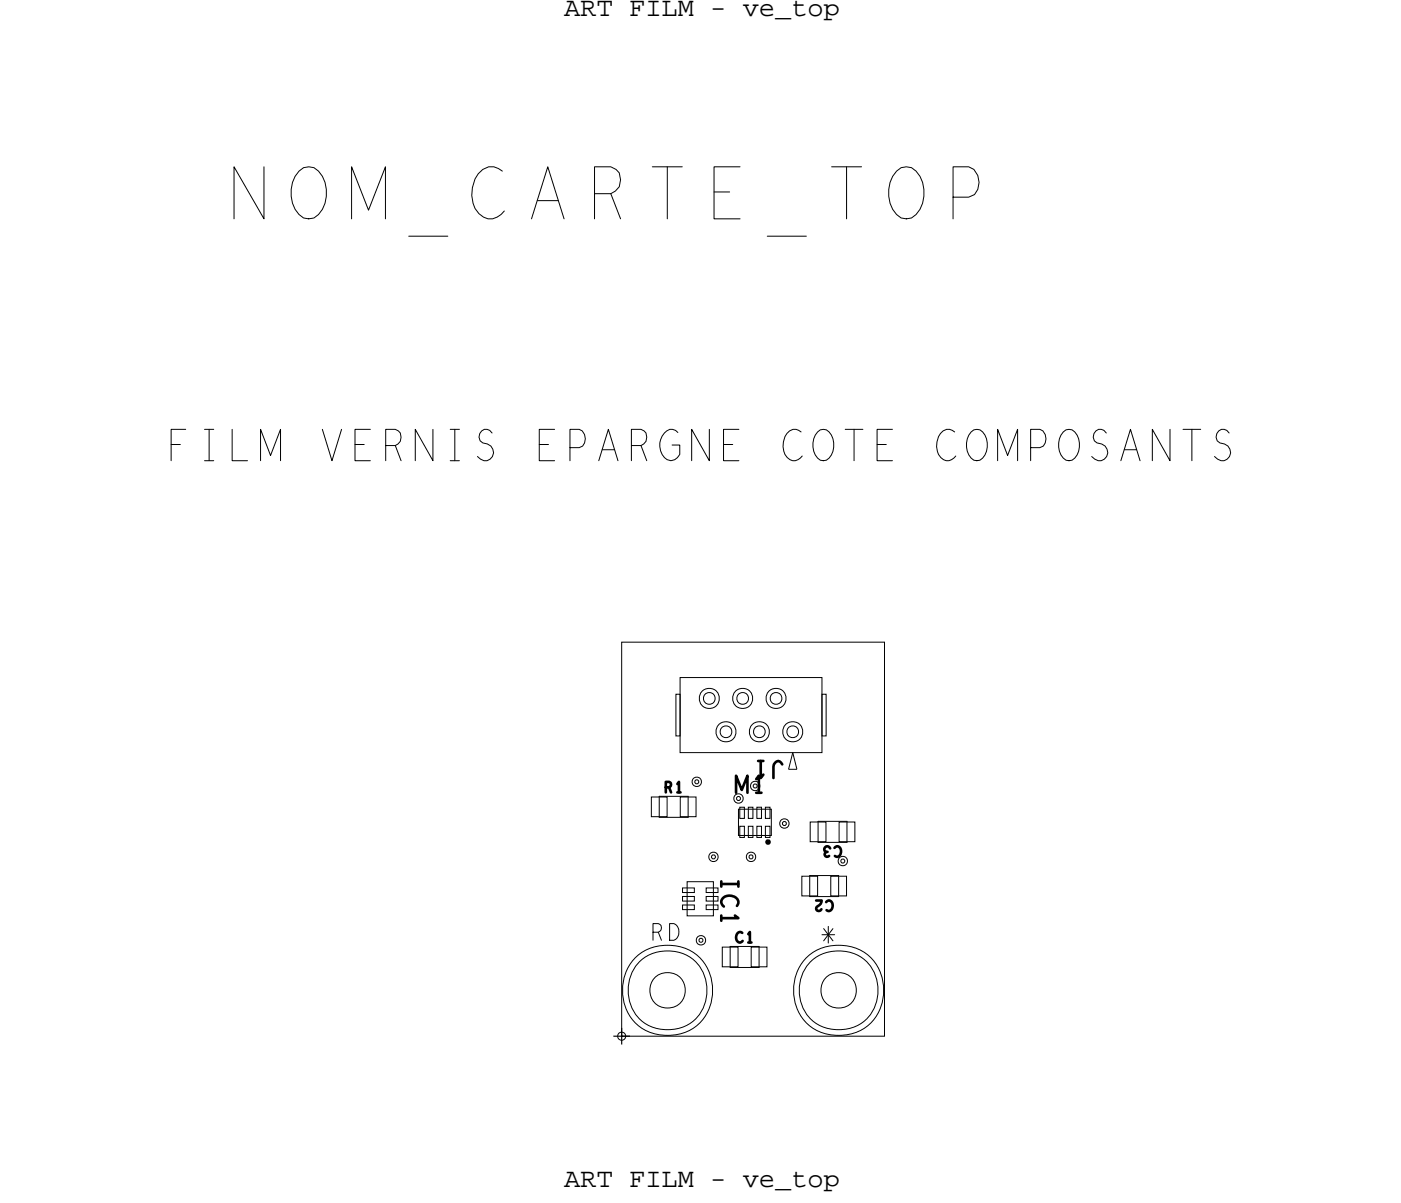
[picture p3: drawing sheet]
<svg xmlns="http://www.w3.org/2000/svg" width="107mm" height="92mm" viewBox="0 0 107 92" stroke-linecap="round" stroke-linejoin="round" font-family="sans-serif">
<!-- layer: Board Outline -->
<path d="M47.3 48.9h20v30h-20z" fill="none" stroke="#000" stroke-width=".08"/>
<!-- layer: Components -->
<g fill="none" stroke="#000" stroke-width=".08">
<path d="M51.4 52.9h.4v3.1h-.4zM51.8 51.6h10.7v5.7h-10.7zM60 58.6h.6zM60.3 57.3l.3 1.3zM62.5 52.9h.4v3.1h-.4zM48.4 72.9a3.5 3.5 0 0 1 3.5-.8 3.5 3.5 0 0 1 2.3 2.9 3.4 3.4 0 0 1-4.4 3.7 3.5 3.5 0 0 1-1.4-5.8zM50.2 60.6v1.6zM50.2 62.2h2.2zM50.2 60.6h2.2zM52.3 67.1h2v2.6h-2zM52.4 60.6v1.6zM55.6 72.1v1.6z"/>
<path d="M55.6 73.7h2.2zM55.6 72.1h2.2zM56.2 61.6h2.5v2h-2.5zM57.8 72.1v1.6zM61.4 72.9a3.5 3.5 0 0 1 3.6-.8 3.5 3.5 0 0 1 2.2 2.9 3.4 3.4 0 0 1-4.4 3.7 3.5 3.5 0 0 1-1.4-5.8zM61.6 68.3h2.2zM61.6 66.7v1.6zM61.6 66.7h2.2zM62.3 64.1h2.2zM62.3 62.5v1.6zM62.3 62.5h2.2zM63.8 66.7v1.6z"/>
<path d="M64.5 62.5v1.6z"/>
</g>
<path d="M58.3 64.1l.1-.1 .1 .2h-.1z" fill="none" stroke="#000" stroke-width=".2"/>
<!-- layer: Nets -->
<g fill="none" stroke="#000" stroke-width=".08">
<path d="M52.8 59.3l.2-.1 .3 .1 .1 .2-.1 .3-.3 .1-.2-.1-.1-.3zM52.9 59.5l.1-.1 .2 .1v.1l-.2 .1-.1-.1zM49.6 60.7h1.2v1.5h-1.2zM51.8 60.7h1.2v1.5h-1.2zM51.9 68.3h.9v.3h-.9zM51.9 67.6h.9v.4h-.9zM51.9 68.9h.9v.4h-.9zM53.1 71.3l.2-.1 .3 .1 .1 .3-.1 .2-.3 .1-.2-.1-.1-.2zM53.2 71.5l.1-.1 .2 .1v.2h-.2h-.1zM53.7 67.6h.9v.4h-.9zM53.7 68.3h.9v.3h-.9zM53.7 68.9h.9v.4h-.9z"/>
<path d="M54 65l.3-.1 .3 .1v.2v.3l-.3 .1-.3-.1-.1-.3zM54.2 65.2l.1-.1 .1 .1v.1l-.1 .1-.1-.1zM55 72.1h1.2v1.5h-1.2zM55.9 60.6l.3-.2 .3 .2 .1 .2-.1 .2-.3 .2-.3-.2-.1-.2zM56.3 62.9h.3v.9h-.3zM56.3 61.5h.3v.8h-.3zM56.9 65l.3-.1 .2 .1 .1 .2-.1 .3-.2 .1-.3-.1-.1-.3zM56.9 62.9h.4v.9h-.4zM56.9 61.5h.4v.8h-.4zM57 65.2l.2-.1 .1 .1v.1l-.1 .1-.2-.1zM57.2 72.1h1.2v1.5h-1.2zM57.6 62.9h.3v.9h-.3z"/>
<path d="M57.6 61.5h.3v.8h-.3zM58.2 61.5h.4v.8h-.4zM58.2 62.9h.4v.9h-.4zM59.4 62.5l.3-.2 .3 .2v.2v.2l-.3 .2-.3-.2-.1-.2zM59.6 62.6l.1-.1 .1 .1v.2l-.1 .1-.1-.1zM61 66.7h1.2v1.5h-1.2zM61.7 62.6h1.2v1.5h-1.2zM63.2 66.7h1.2v1.5h-1.2zM63.9 62.6h1.2v1.5h-1.2zM63.9 65.3l.2-.1 .3 .1 .1 .3-.1 .2-.3 .1-.2-.1-.1-.2z"/>
<circle cx="54" cy="53.2" r=".45"/>
<circle cx="54" cy="53.2" r=".77"/>
<circle cx="55.2" cy="55.7" r=".45"/>
<circle cx="55.2" cy="55.7" r=".77"/>
<circle cx="56.5" cy="53.2" r=".45"/>
<circle cx="56.5" cy="53.2" r=".77"/>
<circle cx="57.8" cy="55.7" r=".45"/>
<circle cx="57.8" cy="55.7" r=".77"/>
<circle cx="59.1" cy="53.2" r=".45"/>
<circle cx="59.1" cy="53.2" r=".77"/>
<circle cx="60.3" cy="55.7" r=".45"/>
<circle cx="60.3" cy="55.7" r=".77"/>
<circle cx="50.8" cy="75.4" r="1.36"/>
<circle cx="50.8" cy="75.4" r="3"/>
<circle cx="63.8" cy="75.4" r="1.36"/>
<circle cx="63.8" cy="75.4" r="3"/>
</g>
<!-- layer: Text -->
<path d="M63 70.5v1.3" fill="none" stroke="#000" stroke-width=".08"/>
<!-- layer: Drawing Origin -->
<path d="M47.1 78.7l.2-.1 .2 .1 .1 .2-.1 .2-.2 .1-.2-.1-.1-.2z" fill="none" stroke="#000" stroke-width=".08"/>
<path d="M46.7 78.9h1.2M47.3 78.3v1.2" fill="none" stroke="#000" stroke-width=".09"/>
<text font-size="6.7" x="17.5" y="16.7">NOM_CARTE_TOP</text>
<text font-size="4" x="12.7" y="35.1">FILM VERNIS EPARGNE COTE COMPOSANTS</text>
<g font-size="2.2">
<text x="59.7" y="57.9" transform="rotate(-180 59.7 57.9)">J1</text>
<text x="55.9" y="60.4">M1</text>
<text x="49.5" y="71.6">RD</text>
<text x="54.9" y="66.8" transform="rotate(90 54.9 66.8)">IC1</text>
<text x="62.5" y="71.6">*</text>
</g>
<g font-size="2.1">
<text x="42.9" y="1.2">ART FILM - ve_top</text>
<text x="42.9" y="90.4">ART FILM - ve_top</text>
</g>
<g font-size="1.3">
<text x="50.6" y="60.3">R1</text>
<text x="64.1" y="64.4" transform="rotate(-180 64.1 64.4)">C3</text>
<text x="56" y="71.8">C1</text>
<text x="63.4" y="68.6" transform="rotate(-180 63.4 68.6)">C2</text>
</g>
</svg>
